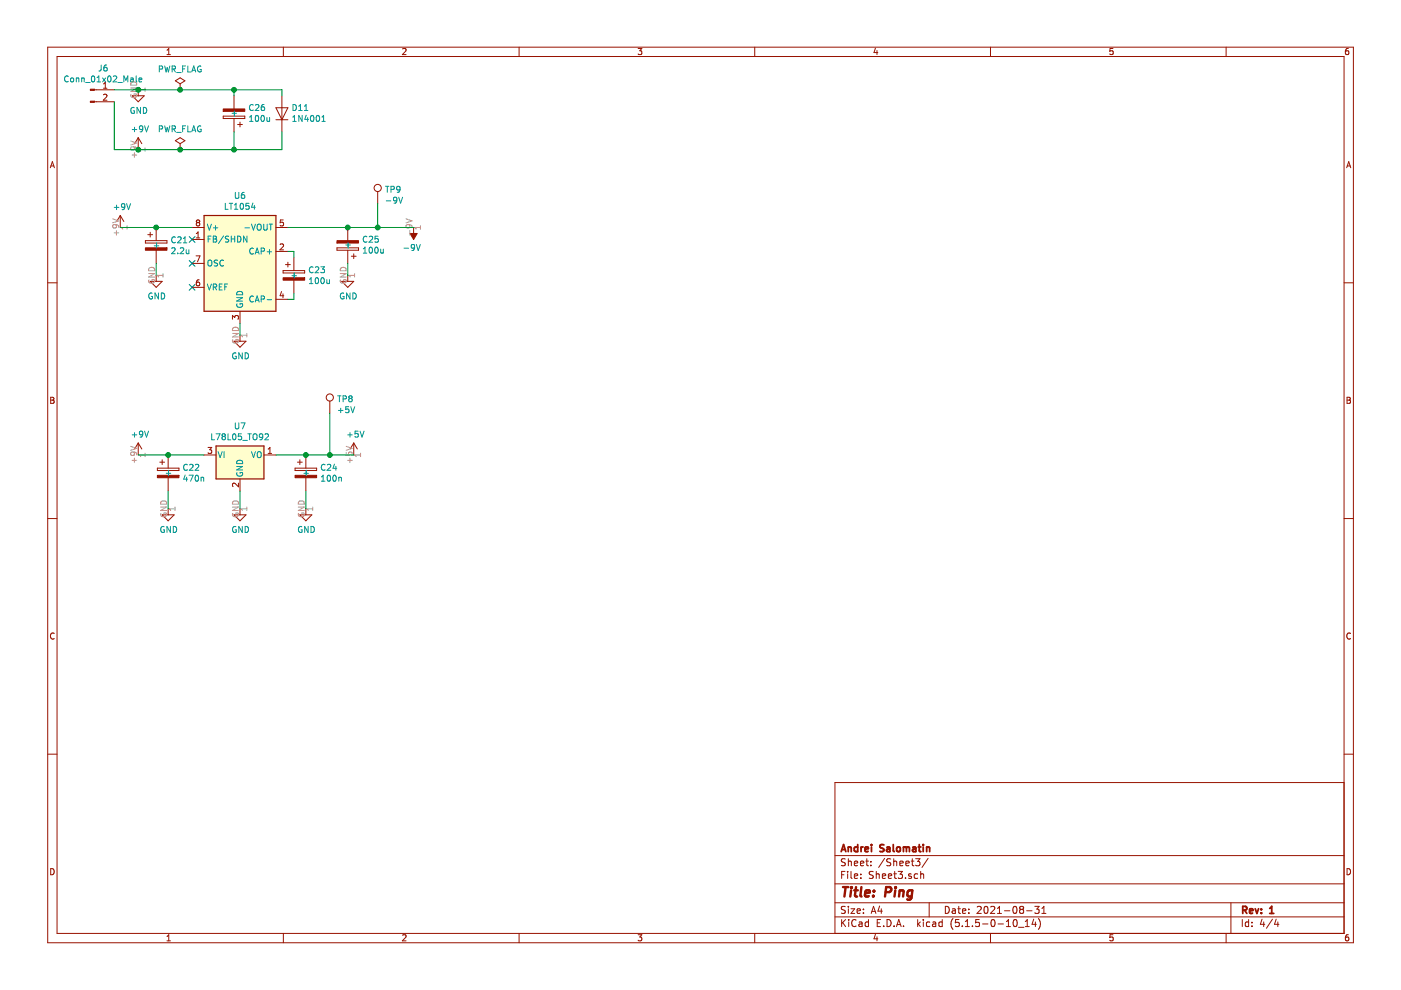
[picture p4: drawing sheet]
EESchema Schematic File Version 4
EELAYER 30 0
EELAYER END
$Descr A4 11693 8268
encoding utf-8
Sheet 4 4
Title "Ping"
Date "2021-08-31"
Rev "1"
Comp "Andrei Salomatin"
Comment1 ""
Comment2 ""
Comment3 ""
Comment4 ""
$EndDescr
$Comp
L Regulator_SwitchedCapacitor:LT1054 U6
U 1 1
P 2000 2200
F 0 "U6" H 2000 2767 50  0000 C CNN
F 1 "LT1054" H 2000 2676 50  0000 C CNN
F 2 "Package_DIP:DIP-8_W7.62mm" H 2100 2100 50  0001 C CNN
F 3 "https://www.analog.com/media/en/technical-documentation/data-sheets/1054lfh.pdf" H 2100 2100 50  0001 C CNN
	1    2000 2200
	1    0    0    -1  
$EndComp
$Comp
L Device:CP C21
U 1 1
P 1300 2050
F 0 "C21" H 1418 2096 50  0000 L CNN
F 1 "2.2u" H 1418 2005 50  0000 L CNN
F 2 "Capacitor_THT:CP_Radial_D5.0mm_P2.00mm" H 1338 1900 50  0001 C CNN
F 3 "~" H 1300 2050 50  0001 C CNN
	1    1300 2050
	1    0    0    -1  
$EndComp
Wire Wire Line
	1300 1900 1600 1900
$Comp
L power:GND #PWR0155
U 1 1
P 2000 2800
F 0 "#PWR0155" H 2000 2550 50  0001 C CNN
F 1 "GND" H 2005 2627 50  0000 C CNN
F 2 "" H 2000 2800 50  0001 C CNN
F 3 "" H 2000 2800 50  0001 C CNN
	1    2000 2800
	1    0    0    -1  
$EndComp
Wire Wire Line
	2000 2800 2000 2700
$Comp
L power:GND #PWR0156
U 1 1
P 1300 2300
F 0 "#PWR0156" H 1300 2050 50  0001 C CNN
F 1 "GND" H 1305 2127 50  0000 C CNN
F 2 "" H 1300 2300 50  0001 C CNN
F 3 "" H 1300 2300 50  0001 C CNN
	1    1300 2300
	1    0    0    -1  
$EndComp
Wire Wire Line
	1300 2300 1300 2200
NoConn ~ 1600 2200
NoConn ~ 1600 2400
NoConn ~ 1600 2000
$Comp
L power:+9V #PWR0157
U 1 1
P 1000 1900
F 0 "#PWR0157" H 1000 1750 50  0001 C CNN
F 1 "+9V" H 1015 2073 50  0000 C CNN
F 2 "" H 1000 1900 50  0001 C CNN
F 3 "" H 1000 1900 50  0001 C CNN
	1    1000 1900
	1    0    0    -1  
$EndComp
Wire Wire Line
	1300 1900 1000 1900
Connection ~ 1300 1900
$Comp
L power:-9V #PWR0158
U 1 1
P 3450 1900
F 0 "#PWR0158" H 3450 1775 50  0001 C CNN
F 1 "-9V" H 3465 2073 50  0000 C CNN
F 2 "" H 3450 1900 50  0001 C CNN
F 3 "" H 3450 1900 50  0001 C CNN
	1    3450 1900
	-1   0    0    1   
$EndComp
$Comp
L Device:CP C25
U 1 1
P 2900 2050
F 0 "C25" H 2782 2004 50  0000 R CNN
F 1 "100u" H 2782 2095 50  0000 R CNN
F 2 "Capacitor_THT:CP_Radial_D5.0mm_P2.50mm" H 2938 1900 50  0001 C CNN
F 3 "~" H 2900 2050 50  0001 C CNN
	1    2900 2050
	-1   0    0    1   
$EndComp
$Comp
L power:GND #PWR0159
U 1 1
P 2900 2300
F 0 "#PWR0159" H 2900 2050 50  0001 C CNN
F 1 "GND" H 2905 2127 50  0000 C CNN
F 2 "" H 2900 2300 50  0001 C CNN
F 3 "" H 2900 2300 50  0001 C CNN
	1    2900 2300
	1    0    0    -1  
$EndComp
Wire Wire Line
	2900 2300 2900 2200
$Comp
L Device:CP C23
U 1 1
P 2450 2300
F 0 "C23" H 2568 2346 50  0000 L CNN
F 1 "100u" H 2568 2255 50  0000 L CNN
F 2 "Capacitor_THT:CP_Radial_D5.0mm_P2.50mm" H 2488 2150 50  0001 C CNN
F 3 "~" H 2450 2300 50  0001 C CNN
	1    2450 2300
	1    0    0    -1  
$EndComp
Wire Wire Line
	2400 2100 2450 2100
Wire Wire Line
	2450 2100 2450 2150
Wire Wire Line
	2450 2450 2450 2500
Wire Wire Line
	2450 2500 2400 2500
Wire Wire Line
	2900 1900 3150 1900
Wire Wire Line
	2400 1900 2900 1900
Connection ~ 2900 1900
$Comp
L power:+9V #PWR0160
U 1 1
P 1150 1250
F 0 "#PWR0160" H 1150 1100 50  0001 C CNN
F 1 "+9V" H 1165 1423 50  0000 C CNN
F 2 "" H 1150 1250 50  0001 C CNN
F 3 "" H 1150 1250 50  0001 C CNN
	1    1150 1250
	1    0    0    -1  
$EndComp
Wire Wire Line
	950  1250 1150 1250
Wire Wire Line
	950  750  1150 750 
$Comp
L power:GND #PWR0161
U 1 1
P 1150 750
F 0 "#PWR0161" H 1150 500 50  0001 C CNN
F 1 "GND" H 1155 577 50  0000 C CNN
F 2 "" H 1150 750 50  0001 C CNN
F 3 "" H 1150 750 50  0001 C CNN
	1    1150 750 
	1    0    0    -1  
$EndComp
$Comp
L Regulator_Linear:L78L05_TO92 U7
U 1 1
P 2000 3800
F 0 "U7" H 2000 4042 50  0000 C CNN
F 1 "L78L05_TO92" H 2000 3951 50  0000 C CNN
F 2 "Package_TO_SOT_THT:TO-92_Inline" H 2000 4025 50  0001 C CIN
F 3 "http://www.st.com/content/ccc/resource/technical/document/datasheet/15/55/e5/aa/23/5b/43/fd/CD00000446.pdf/files/CD00000446.pdf/jcr:content/translations/en.CD00000446.pdf" H 2000 3750 50  0001 C CNN
	1    2000 3800
	1    0    0    -1  
$EndComp
$Comp
L power:GND #PWR0162
U 1 1
P 2000 4250
F 0 "#PWR0162" H 2000 4000 50  0001 C CNN
F 1 "GND" H 2005 4077 50  0000 C CNN
F 2 "" H 2000 4250 50  0001 C CNN
F 3 "" H 2000 4250 50  0001 C CNN
	1    2000 4250
	1    0    0    -1  
$EndComp
Wire Wire Line
	2000 4250 2000 4100
$Comp
L Device:CP C22
U 1 1
P 1400 3950
F 0 "C22" H 1518 3996 50  0000 L CNN
F 1 "470n" H 1518 3905 50  0000 L CNN
F 2 "Capacitor_THT:CP_Radial_D5.0mm_P2.00mm" H 1438 3800 50  0001 C CNN
F 3 "~" H 1400 3950 50  0001 C CNN
	1    1400 3950
	1    0    0    -1  
$EndComp
$Comp
L Device:CP C24
U 1 1
P 2550 3950
F 0 "C24" H 2668 3996 50  0000 L CNN
F 1 "100n" H 2668 3905 50  0000 L CNN
F 2 "Capacitor_THT:CP_Radial_D5.0mm_P2.00mm" H 2588 3800 50  0001 C CNN
F 3 "~" H 2550 3950 50  0001 C CNN
	1    2550 3950
	1    0    0    -1  
$EndComp
$Comp
L power:GND #PWR0163
U 1 1
P 1400 4250
F 0 "#PWR0163" H 1400 4000 50  0001 C CNN
F 1 "GND" H 1405 4077 50  0000 C CNN
F 2 "" H 1400 4250 50  0001 C CNN
F 3 "" H 1400 4250 50  0001 C CNN
	1    1400 4250
	1    0    0    -1  
$EndComp
Wire Wire Line
	1400 4250 1400 4100
$Comp
L power:GND #PWR0164
U 1 1
P 2550 4250
F 0 "#PWR0164" H 2550 4000 50  0001 C CNN
F 1 "GND" H 2555 4077 50  0000 C CNN
F 2 "" H 2550 4250 50  0001 C CNN
F 3 "" H 2550 4250 50  0001 C CNN
	1    2550 4250
	1    0    0    -1  
$EndComp
Wire Wire Line
	2550 4250 2550 4100
Wire Wire Line
	1400 3800 1700 3800
Wire Wire Line
	2300 3800 2550 3800
$Comp
L power:+5V #PWR0165
U 1 1
P 2950 3800
F 0 "#PWR0165" H 2950 3650 50  0001 C CNN
F 1 "+5V" H 2965 3973 50  0000 C CNN
F 2 "" H 2950 3800 50  0001 C CNN
F 3 "" H 2950 3800 50  0001 C CNN
	1    2950 3800
	1    0    0    -1  
$EndComp
Wire Wire Line
	2550 3800 2750 3800
Connection ~ 2550 3800
$Comp
L power:PWR_FLAG #FLG0101
U 1 1
P 1500 1250
F 0 "#FLG0101" H 1500 1325 50  0001 C CNN
F 1 "PWR_FLAG" H 1500 1423 50  0000 C CNN
F 2 "" H 1500 1250 50  0001 C CNN
F 3 "~" H 1500 1250 50  0001 C CNN
	1    1500 1250
	1    0    0    -1  
$EndComp
Wire Wire Line
	1150 1250 1500 1250
Connection ~ 1150 1250
Connection ~ 1150 750 
$Comp
L power:+9V #PWR0168
U 1 1
P 1150 3800
F 0 "#PWR0168" H 1150 3650 50  0001 C CNN
F 1 "+9V" H 1165 3973 50  0000 C CNN
F 2 "" H 1150 3800 50  0001 C CNN
F 3 "" H 1150 3800 50  0001 C CNN
	1    1150 3800
	1    0    0    -1  
$EndComp
Wire Wire Line
	1150 3800 1400 3800
Connection ~ 1400 3800
$Comp
L Connector:TestPoint TP9
U 1 1
P 3150 1700
F 0 "TP9" H 3208 1818 50  0000 L CNN
F 1 "-9V" H 3208 1727 50  0000 L CNN
F 2 "TestPoint:TestPoint_THTPad_D1.5mm_Drill0.7mm" H 3350 1700 50  0001 C CNN
F 3 "~" H 3350 1700 50  0001 C CNN
	1    3150 1700
	1    0    0    -1  
$EndComp
Wire Wire Line
	3150 1700 3150 1900
Connection ~ 3150 1900
Wire Wire Line
	3150 1900 3450 1900
$Comp
L Connector:TestPoint TP8
U 1 1
P 2750 3450
F 0 "TP8" H 2808 3568 50  0000 L CNN
F 1 "+5V" H 2808 3477 50  0000 L CNN
F 2 "TestPoint:TestPoint_THTPad_D1.5mm_Drill0.7mm" H 2950 3450 50  0001 C CNN
F 3 "~" H 2950 3450 50  0001 C CNN
	1    2750 3450
	1    0    0    -1  
$EndComp
Wire Wire Line
	2750 3450 2750 3800
Connection ~ 2750 3800
Wire Wire Line
	2750 3800 2950 3800
$Comp
L Connector:Conn_01x02_Male J6
U 1 1
P 750 750
F 0 "J6" H 858 931 50  0000 C CNN
F 1 "Conn_01x02_Male" H 858 840 50  0000 C CNN
F 2 "Connector_JST:JST_XH_B2B-XH-A_1x02_P2.50mm_Vertical" H 750 750 50  0001 C CNN
F 3 "~" H 750 750 50  0001 C CNN
	1    750  750 
	1    0    0    -1  
$EndComp
Wire Wire Line
	950  1250 950  850 
$Comp
L Device:CP C26
U 1 1
P 1950 950
F 0 "C26" H 1832 904 50  0000 R CNN
F 1 "100u" H 1832 995 50  0000 R CNN
F 2 "Capacitor_THT:CP_Radial_D5.0mm_P2.50mm" H 1988 800 50  0001 C CNN
F 3 "~" H 1950 950 50  0001 C CNN
	1    1950 950 
	-1   0    0    1   
$EndComp
Wire Wire Line
	1950 1100 1950 1250
Wire Wire Line
	1950 1250 1500 1250
Connection ~ 1500 1250
Wire Wire Line
	1950 750  1950 800 
$Comp
L Diode:1N4001 D11
U 1 1
P 2350 950
F 0 "D11" V 2396 871 50  0000 R CNN
F 1 "1N4001" V 2305 871 50  0000 R CNN
F 2 "Diode_THT:D_DO-41_SOD81_P10.16mm_Horizontal" H 2350 775 50  0001 C CNN
F 3 "http://www.vishay.com/docs/88503/1n4001.pdf" H 2350 950 50  0001 C CNN
	1    2350 950 
	0    -1   -1   0   
$EndComp
Wire Wire Line
	1950 1250 2350 1250
Wire Wire Line
	2350 1250 2350 1100
Connection ~ 1950 1250
Wire Wire Line
	2350 800  2350 750 
Wire Wire Line
	2350 750  1950 750 
Connection ~ 1950 750 
Wire Wire Line
	1500 750  1950 750 
Wire Wire Line
	1150 750  1500 750 
Connection ~ 1500 750 
$Comp
L power:PWR_FLAG #FLG0102
U 1 1
P 1500 750
F 0 "#FLG0102" H 1500 825 50  0001 C CNN
F 1 "PWR_FLAG" H 1500 923 50  0000 C CNN
F 2 "" H 1500 750 50  0001 C CNN
F 3 "~" H 1500 750 50  0001 C CNN
	1    1500 750 
	1    0    0    -1  
$EndComp
$EndSCHEMATC
